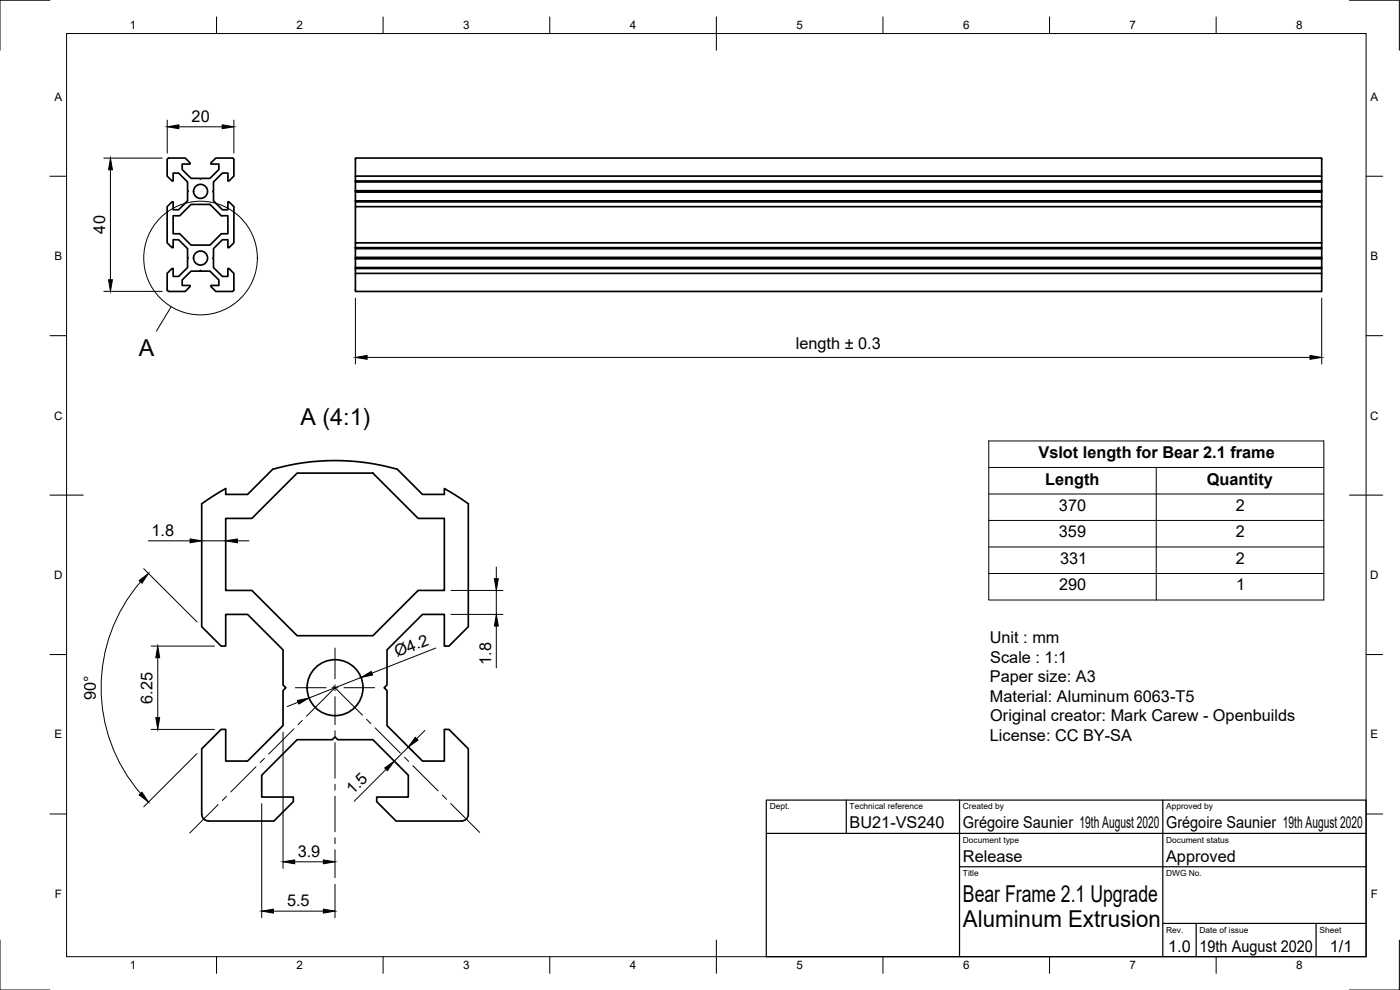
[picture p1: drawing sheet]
<svg xmlns="http://www.w3.org/2000/svg" width="420mm" height="297mm" viewBox="0 0 420 297" stroke-linecap="round" stroke-linejoin="round" font-family="sans-serif">
<!-- layer: Visible -->
<g fill="none" stroke="#000" stroke-width=".51">
<path d="M50.7 47.4h4.9l1.4 1.5v.3h-2.3v1.7l2.6 2.6h2.7l.2 .2 .2-.2h2.6l2.7-2.6v-1.7h-2.4v-.3l1.5-1.5h4.9l.4 .3 .1 5.1-1.5 1.5h-.3v-2.4h-1.7l-2.6 2.7v2.6l-.2 .2 .2 .2v2.7l2.6 2.6h1.7v-2.3h.3l1.5 1.4v10.9l-1.5 1.4h-.3v-2.4h-1.7l-2.6 2.7v2.6l-.2 .2 .2 .2v2.7l2.6 2.6h1.7v-2.3h.3l1.5 1.4v4.9l-.5 .5M50.7 47.4l-.5 .5v4.9l1.4 1.5h.4v-2.4h1.6l2.7 2.7v2.6l.2 .2-.2 .2v2.7l-2.7 2.6h-1.6v-2.3h-.4l-1.4 1.4v10.9l1.4 1.4h.4v-2.4h1.6l2.7 2.7v2.6l.2 .2-.2 .2v2.7l-2.7 2.6h-1.6v-2.3h-.4l-1.4 1.4v4.9l.5 .5M106.7 57.6v-.2h290v.2M106.7 57.4v-.2h290v.2M106.7 57.2v-2.6h290v2.6M106.7 54.3v-1.5h290v1.5h-290v.3M106.7 52.8v-5.4h290v5.4M396.7 54.3v.3M52 64.7h1.9l3.4-3.4h5.7l3.4 3.4h2v5.4h-2l-3.4 3.4h-5.7l-3.4-3.4h-1.9zM106.7 77.6v-.2h290v.2M106.7 77.4v-.2h290v.2M106.7 77.2v-2.6h290v2.6"/>
<path d="M106.7 74.3v-1.4h290v1.4h-290v.3M106.7 72.9v-10.9h290v10.9M106.7 62v-1.4h290v1.4M106.7 60.6v-.3h290v.3M106.7 60.3v-2.7h290v2.7M396.7 74.3v.3M50.7 87.4h4.9l1.4-1.4v-.4h-2.3v-1.6l2.6-2.6h2.7l.2-.3 .2 .3h2.6l2.7 2.6v1.6h-2.4v.4l1.5 1.4h4.9M106.7 82h290v5.4h-290zM106.7 82v-1.4h290v1.4M106.7 80.6v-.3h290v.3M106.7 80.3v-2.7h290v2.7M67.7 155.5h7.9l13.6-13.5h22.7l13.6 13.5h7.8v21.7h-7.8l-13.6 13.5h-22.7l-13.6-13.5h-7.9z"/>
<path d="M60.5 244.3v-19.6l5.9-5.9h1.3v9.6h6.6l10.6-10.7v-10.5l.9-.9-.9-.8v-10.5l-10.6-10.7h-6.6v9.6h-1.3l-5.9-5.9v-36.8l7.2-4.6v1.7h6.6l7.6-7.5a68.4 68.4 0 0 1 37.3 0l7.6 7.5h6.5v-1.7l7.2 4.6v36.8l-5.8 5.9h-1.4v-9.6h-6.5l-10.7 10.7v10.5l-.8 .8 .8 .9v10.5l10.7 10.7h6.5v-9.6h1.4l5.8 5.9v19.6M60.6 244.3a2 2 0 0 0 2 2h19.6l5.8-5.8v-1.4h-9.5v-6.5l10.7-10.7h10.5l.8-.8 .9 .8h10.5l10.6 10.7v6.5h-9.4v1.4l5.8 5.8h19.6M140.5 244.3a2 2 0 0 1-2 2"/>
<circle cx="60.2" cy="57.4" r="2.11"/>
<circle cx="60.2" cy="77.4" r="2.11"/>
<circle cx="100.6" cy="206.3" r="8.4"/>
</g>
<!-- layer: Border -->
<g fill="none" stroke="#000" stroke-width=".3">
<path d="M15 .1h-15v15M20 10.1h390v276.9h-390zM65 5.1v5M115 5.1v5M165 5.1v5M215 5.1v10M265 5.1v5M315 5.1v5M365 5.1v5M405 .1h15v15M15 52.9h5M410 52.9h5"/>
<path d="M15 100.7h5M410 100.7h5M15 148.6h10M405 148.6h10M15 196.4h5M410 196.4h5M15 244.2h5M410 244.2h5M0 282.1v14.9h15M65 287v5M115 287v5M165 287v5"/>
<path d="M215 282.1v9.9M265 287v5M315 287v5M365 287v5M420 282.1v14.9h-15"/>
</g>
<!-- layer: TitleBlock -->
<path d="M230 240.1h180v46.9h-180zM230 250h180M254 240.1v9.9M288 240.1v46.9M349 240.1v46.9M288 260.1h122M349 277.1h61M359 277.1v9.9M395 277.1v9.9" fill="none" stroke="#000" stroke-width=".36"/>
<!-- layer: Annotations -->
<g fill="none" stroke="#000" stroke-width=".3">
<path d="M51.4 92l-4.5 7.3"/>
<circle cx="60.2" cy="77.4" r="17.1"/>
</g>
<!-- layer: Dimensions -->
<g fill="none" stroke="#000" stroke-width=".3">
<path d="M50.2 36v9.9M53.7 38h13M70.2 36v9.9M31.2 47.4h17.5M33.1 50.9v33M31.2 87.4h17.5M106.7 89.4v19.8M396.7 89.4v19.8M110.2 107.2h282.9M42.2 174.6a48.5 48.5 0 0 0 0 63.5M43.1 170.6l16 16M44.5 162.3h12.5"/>
<path d="M60.5 162.3h7.2M71.2 162.3h3.5M135.3 177.2h15.7M148.9 170.1v3.5M148.9 177.2v7.1M45.3 193.9h19.1M47.3 197.3v18M130.8 194.4l-19.2 7.6M135.3 184.3h15.7M148.9 187.8v12.6M45.3 218.8h19.1M84.9 219.7v40.9"/>
<path d="M89.5 210.7l-3.3 1.3M108.4 203.3l-15.7 6.1M127.5 219.2l-2.5 2.4M59.1 226.1l-16 16M115.8 230.9l-9.5 9.5M118.7 228.8l1 1M122.6 224.1l-4.3 4.3M123 224.5l1 1M78.5 241.1v34.3M88.4 258.6h8.6M82 273.4h15M100.5 265.4v10"/>
</g>
<g fill="#000" stroke="#000" stroke-width=".3">
<path d="M50.2 38l3.5-.5v1.1zM66.7 37.5l3.5 .5-3.5 .6zM33.1 47.4l.6 3.5h-1.1zM32.6 83.9h1.1l-.6 3.5zM106.7 107.2l3.5-.6v1.2zM393.1 106.6l3.6 .6-3.6 .6zM41.7 174.2l2.9-2.2-2 3zM57 161.7l3.5 .6-3.5 .6zM67.7 162.3l3.5-.6v1.2zM148.4 173.6h1.1l-.6 3.6zM47.3 193.9l.6 3.4h-1.1zM148.9 184.3l.6 3.5h-1.1z"/>
<path d="M46.8 215.3h1.1l-.6 3.5zM89.3 210.2l3.4-.8-3 1.9zM108.4 203.3l3-1.8 .4 1zM41.7 238.5l.9-.8 2 3zM115.4 230.4l2.9-2-2 2.9zM124.6 221.2l.9 .9-2.9 2zM84.9 258.6l3.5-.6v1.2zM97 258l3.5 .6-3.5 .6zM78.5 273.4l3.5-.6v1.2zM97 272.8l3.5 .6-3.5 .6z"/>
</g>
<!-- layer: Center Lines -->
<g fill="none" stroke="#000" stroke-width=".3">
<path d="M100.5 194.4v9.3M88.2 218.7l-7.6 7.6M88.6 206.3h9.3M90.7 216.2l-1.2 1.2M99.7 206.3h1.7M100.1 205.9l8.7 8.7M100.5 205.5v1.7M100.5 209v8.4M100.5 219.2v1.8M100.5 206.3l-8.5 8.6M103.2 206.3h9.2M110 215.8l1.3 1.3"/>
<path d="M112.6 218.4l7.5 7.5M68 238.9l-1.3 1.3M76.8 230l-7.5 7.6M79.4 227.5l-1.3 1.3M100.5 222.8v10.7M100.5 235.3v1.8M100.5 238.9v10.7M121.4 227.2l1.3 1.3M123.9 229.7l7.6 7.6M132.8 238.6l1.2 1.2M65.5 241.4l-8.6 8.6M100.5 251.4v1.8"/>
<path d="M100.5 254.9v8.5M135.3 241.1l8.7 8.7"/>
</g>
<!-- layer: BOM -->
<path d="M296.7 132.3h100.6v47.7h-100.6zM296.7 140.3h100.6M296.7 148.2h100.6M296.7 156.2h100.6M347 140.3v39.7M296.7 164.1h100.6M296.7 172.1h100.6" fill="none" stroke="#000" stroke-width=".3"/>
<g font-size="7">
<text x="41.6" y="106.8">A</text>
<text x="90.2" y="127.6">A (4:1)</text>
<text x="289" y="270.6">Bear Frame 2.1 Upgrade</text>
<text x="289" y="278.1">Aluminum Extrusion</text>
</g>
<g font-size="4.9">
<text x="57.5" y="36.5">20</text>
<text x="31.6" y="70.1" transform="rotate(-90 31.6 70.1)">40</text>
<text x="238.8" y="104.7">length ± 0.3</text>
<text x="311.7" y="137.5">Vslot length for Bear 2.1 frame</text>
<text x="313.7" y="145.5">Length</text>
<text x="362.2" y="145.5">Quantity</text>
<text x="317.8" y="153.2">370</text>
<text x="370.9" y="153.2">2</text>
<text x="45.5" y="160.7">1.8</text>
<text x="317.8" y="161.2">359</text>
<text x="370.9" y="161.2">2</text>
<text x="318.1" y="169.1">331</text>
<text x="370.9" y="169.1">2</text>
<text x="317.8" y="177.1">290</text>
<text x="371" y="177.1">1</text>
<text x="119.1" y="197.3" transform="rotate(-21 119.1 197.3)">Ø4.2</text>
<text x="297.1" y="193">Unit : mm</text>
<text x="147.4" y="199.4" transform="rotate(-90 147.4 199.4)">1.8</text>
<text x="297.2" y="198.8">Scale : 1:1</text>
<text x="28.8" y="210" transform="rotate(-90 28.8 210)">90°</text>
<text x="297.1" y="204.7">Paper size: A3</text>
<text x="45.8" y="211.1" transform="rotate(-90 45.8 211.1)">6.25</text>
<text x="297.1" y="210.6">Material: Aluminum 6063-T5</text>
<text x="297.2" y="216.4">Original creator: Mark Carew - Openbuilds</text>
<text x="297.1" y="222.3">License: CC BY-SA</text>
<text x="105.9" y="238.6" transform="rotate(-45 105.9 238.6)">1.5</text>
<text x="255" y="248.5">BU21-VS240</text>
<text x="289" y="248.5">Grégoire Saunier 19th August 2020</text>
<text x="350" y="248.5">Grégoire Saunier 19th August 2020</text>
<text x="89.3" y="257">3.9</text>
<text x="289" y="258.6">Release</text>
<text x="350" y="258.6">Approved</text>
<text x="86.1" y="271.8">5.5</text>
<text x="350.6" y="285.7">1.0</text>
<text x="360" y="285.5">19th August 2020</text>
<text x="399.1" y="285.7">1/1</text>
</g>
<g font-size="3.5">
<text x="39" y="8.8">1</text>
<text x="89" y="8.8">2</text>
<text x="139" y="8.8">3</text>
<text x="189" y="8.8">4</text>
<text x="239" y="8.8">5</text>
<text x="289" y="8.8">6</text>
<text x="339" y="8.8">7</text>
<text x="389" y="8.8">8</text>
<text x="16.3" y="30.2">A</text>
<text x="411.3" y="30.2">A</text>
<text x="16.3" y="78">B</text>
<text x="411.3" y="78">B</text>
<text x="16.2" y="125.9">C</text>
<text x="411.2" y="125.9">C</text>
<text x="16.2" y="173.7">D</text>
<text x="411.2" y="173.7">D</text>
<text x="16.3" y="221.6">E</text>
<text x="411.3" y="221.6">E</text>
<text x="16.4" y="269.4">F</text>
<text x="411.4" y="269.4">F</text>
<text x="39" y="290.8">1</text>
<text x="89" y="290.8">2</text>
<text x="139" y="290.8">3</text>
<text x="189" y="290.8">4</text>
<text x="239" y="290.8">5</text>
<text x="289" y="290.8">6</text>
<text x="339" y="290.8">7</text>
<text x="389" y="290.8">8</text>
</g>
<g font-size="2.5">
<text x="231" y="242.9">Dept.</text>
<text x="255" y="242.9">Technical reference</text>
<text x="289" y="242.9">Created by</text>
<text x="350" y="242.9">Approved by</text>
<text x="289" y="252.8">Document type</text>
<text x="350" y="252.8">Document status</text>
<text x="289" y="262.9">Title</text>
<text x="350" y="262.9">DWG No.</text>
<text x="350" y="279.9">Rev.</text>
<text x="360" y="279.9">Date of issue</text>
<text x="396" y="279.9">Sheet</text>
</g>
</svg>
